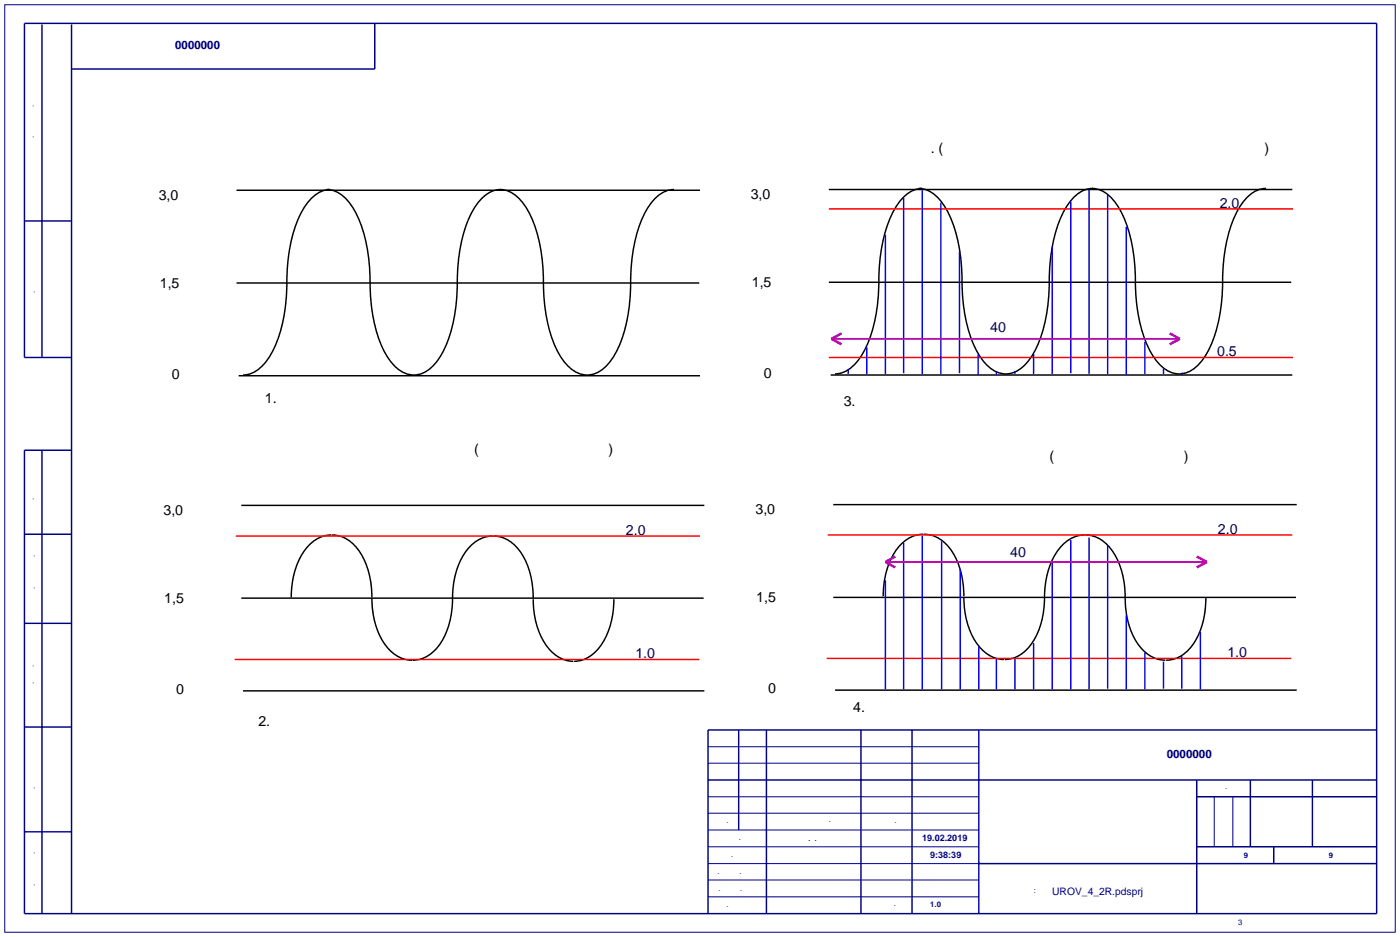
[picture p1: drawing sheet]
<svg xmlns="http://www.w3.org/2000/svg" width="384mm" height="257mm" viewBox="0 0 384 257" stroke-linecap="round" stroke-linejoin="round" font-family="sans-serif">
<path d="M1.3 1.3h381v254h-381zM194 218.2h74.2M194 209h74.2M194 204.5h74.2M332.7 218.2v13.7M337.8 218.2v13.7M194 222.7h74.2M194 231.9h74.2M194 236.5h74.2M194 227.3h74.2M194 241h74.2M194 245.6h74.2" fill="none" stroke="#000080" stroke-width=".27"/>
<g fill="none" stroke="#000080" stroke-width=".4">
<path d="M11.5 6.7v91.2M19.6 6.7v243.5M102.7 6.4v12.5h-83.1M6.7 60.5h12.9M19.6 97.9h-12.9v-91.5h370.5v243.8h-370.5v-126.9h12.9M11.5 123.3v126.9M6.7 146.3h12.9M6.7 170.7h12.9M6.7 199.1h12.9M202.4 199.9v27.4M210 199.9v50.3M235.9 199.9v50.3"/>
<path d="M249.9 199.9v50.3M268.2 199.9v50.3M377.2 199.9h-183.2v50.3M194 213.6h183.2M327.9 213.6v36.6M327.9 218.2h49.3M342.6 213.6v18.3M359.6 213.6v18.3M6.7 227.8h12.9M268.2 236.5h109M327.9 231.9h49.3M349 231.9v4.6"/>
</g>
<g fill="none" stroke="#000" stroke-width=".4">
<path d="M64.8 52.1h127M89.5 51.9a8.5 8.5 0 0 1 6.9 4.6 38.4 38.4 0 0 1 5 20.8 39.6 39.6 0 0 0 5 20.8 8.2 8.2 0 0 0 8.1 4.5 11.5 11.5 0 0 0 7.4-7.2 47.2 47.2 0 0 0 3.4-20.5 37.2 37.2 0 0 1 5-18.4 8.9 8.9 0 0 1 6.9-4.6M90.5 51.9a8.5 8.5 0 0 0-6.9 4.6 38.4 38.4 0 0 0-5 20.8 39.5 39.5 0 0 1-5 20.8 9 9 0 0 1-7 4.6M137 51.9a8.5 8.5 0 0 1 6.9 4.6 38.4 38.4 0 0 1 5 20.8 39.6 39.6 0 0 0 5 20.8 8.2 8.2 0 0 0 8.1 4.5 11.5 11.5 0 0 0 7.4-7.2 47.2 47.2 0 0 0 3.4-20.5 37.2 37.2 0 0 1 5-18.4 8.9 8.9 0 0 1 6.9-4.6M227.1 51.9h127M251.7 51.6a8.5 8.5 0 0 1 6.9 4.6 38.5 38.5 0 0 1 5 20.8 39.5 39.5 0 0 0 5 20.8 8.2 8.2 0 0 0 8.1 4.5 11.5 11.5 0 0 0 7.4-7.2 47.2 47.2 0 0 0 3.4-20.4 37.3 37.3 0 0 1 5-18.5 8.9 8.9 0 0 1 6.9-4.6M252.7 51.6a8.5 8.5 0 0 0-6.9 4.6 38.5 38.5 0 0 0-5 20.8 39.5 39.5 0 0 1-5 20.8 9 9 0 0 1-7 4.6M299.2 51.6a8.5 8.5 0 0 1 6.9 4.6 38.5 38.5 0 0 1 5 20.8 39.5 39.5 0 0 0 5 20.8 8.2 8.2 0 0 0 8.1 4.5 11.5 11.5 0 0 0 7.4-7.2 47.2 47.2 0 0 0 3.4-20.4 37.3 37.3 0 0 1 5-18.5 8.9 8.9 0 0 1 6.9-4.6M64.8 77.5h126.8M227.1 77.3h126.7M65.4 102.9h126.4M227.6 102.7h126.5"/>
<path d="M66.1 138.4h126.9M228.3 138.2h127M90.8 146.5a9.8 9.8 0 0 0-8.2 5.6 22.9 22.9 0 0 0-2.8 11.5M91 146.5a9.7 9.7 0 0 1 8.2 5.6 23.2 23.2 0 0 1 2.7 11.5M135 146.8a9.8 9.8 0 0 0-8.2 5.5 25.3 25.3 0 0 0-2.9 13.4 17.9 17.9 0 0 1-6.2 13.6 8 8 0 0 1-4.6 1.5M135.2 146.8a9.7 9.7 0 0 1 8.2 5.5 22.9 22.9 0 0 1 2.7 11.5M253 146.3a9.8 9.8 0 0 0-8.2 5.5 22.7 22.7 0 0 0-2.8 11.5M253.2 146.3a9.7 9.7 0 0 1 8.2 5.5 22.9 22.9 0 0 1 2.7 11.5M297.2 146.5a9.8 9.8 0 0 0-8.2 5.6 25.5 25.5 0 0 0-2.9 13.4 18 18 0 0 1-6.2 13.6 7.9 7.9 0 0 1-4.6 1.5M297.4 146.5a9.7 9.7 0 0 1 8.2 5.6 23.2 23.2 0 0 1 2.7 11.5M66.1 163.8h126.7M101.9 163.8a19.8 19.8 0 0 0 5.4 14.7 8.5 8.5 0 0 0 5.6 2.3"/>
<path d="M146.1 164.1a19.9 19.9 0 0 0 5.4 14.7 8.4 8.4 0 0 0 5.6 2.3M168.2 164.1a20 20 0 0 1-5.4 14.7 8.3 8.3 0 0 1-5.5 2.3M228.3 163.6h126.8M264.1 163.6a19.9 19.9 0 0 0 5.4 14.7 8.4 8.4 0 0 0 5.6 2.3M308.3 163.8a19.8 19.8 0 0 0 5.4 14.7 8.5 8.5 0 0 0 5.6 2.3M330.4 163.8a19.9 19.9 0 0 1-5.3 14.7 8.4 8.4 0 0 1-5.6 2.3M66.6 189.2h126.4M228.8 189h126.5"/>
</g>
<path d="M227.1 57.2h127.2M227.1 97.9h127.2M64.6 146.8h127.2M226.8 146.5h127.3M64.3 180.6h127.3M226.5 180.3h127.3" fill="none" stroke="#f00" stroke-width=".4"/>
<g fill="none" stroke="#00f" stroke-width=".4">
<path d="M247.6 54.2v48M252.7 52.1v50.3M257.8 55.5v46.9M293.4 55.2v47M298.4 51.9v50.5M303.5 53.4v49M242.6 64.3v38.1M262.9 68.9v33.3M288.3 67.6v34.8M308.6 62.1v40.6M237.5 95.1v7.3M268 97.1v5.6"/>
<path d="M283.2 96.9v5.5M313.7 93.6v8.8M232.4 101.2v1.2M273 101.9v.8M278.1 101.7v.7M318.8 100.9v1.5M242.6 158.9v29.9M247.6 148.7v40.1M252.7 146.7v42.1M258 148.2v40.6M263.1 155.8v33M288.3 153.8v35"/>
<path d="M293.4 147.9v40.9M298.4 147.2v41.6M303.5 149.5v39.1M268.2 177.1v11.7M283.2 176.1v12.7M308.6 168.5v20.3M313.7 178.7v10.1M323.8 179.7v8.9M328.9 173.1v15.7M273 180.4v8.4M278.1 180.4v8.4M318.8 181.2v7.4"/>
</g>
<path d="M227.8 92.8h95.3M242.6 153.9h88.1" fill="none" stroke="#c000c0" stroke-width=".5"/>
<path d="M230.6 91.3l-2.8 1.5 2.8 1.5M320.5 91.3l2.8 1.5-2.8 1.5M245.3 152.4l-2.7 1.5 2.7 1.5M327.9 152.4l2.8 1.5-2.8 1.5" fill="none" stroke="#c000c0" stroke-width=".7" stroke-linecap="butt"/>
<g font-size="3.9">
<text x="216.9" y="42">Аварийные значения. (Превышен максимальный и минимальный порог)</text>
<text x="43.5" y="54.7">3,0 Вольта</text>
<text x="205.7" y="54.4">3,0 Вольта</text>
<text x="127.3" y="77">Аппаратное смещение средней точки</text>
<text x="289.5" y="76.8">Аппаратное смещение средней точки</text>
<text x="43.8" y="78.8">1,5 Вольта</text>
<text x="206" y="78.6">1,5 Вольта</text>
<text x="47.1" y="103.7">0 Вольт</text>
<text x="209.3" y="103.4">0 Вольт</text>
<text x="65.9" y="110.3">Рис1.</text>
<text x="224.5" y="111.1">Рис3.</text>
<text x="76" y="124.3">Осциллограмма тока на АЦП (нормальный режим)</text>
<text x="233.7" y="126.1">Осциллограмма тока на АЦП (нормальный режим)</text>
<text x="44.8" y="140.9">3,0 Вольта</text>
<text x="207" y="140.7">3,0 Вольта</text>
<text x="45" y="165.1">1,5 Вольта</text>
<text x="121.5" y="163.3">Аппаратное смещение средней точки</text>
<text x="207.2" y="164.8">1,5 Вольта</text>
<text x="283.7" y="163">Аппаратное смещение средней точки</text>
<text x="48.3" y="190">0 Вольт</text>
<text x="210.5" y="189.7">0 Вольт</text>
<text x="227.1" y="195">Рис4.</text>
<text x="64.1" y="198.9">Рис2.</text>
</g>
<g font-size="3.9" fill="#000040">
<text x="334.2" y="57">2.0 Вольта</text>
<text x="271.3" y="91">40мс</text>
<text x="333.5" y="97.4">0.5 Вольта</text>
<text x="171.5" y="146.5">2.0 Вольта</text>
<text x="333.7" y="146.3">2.0 Вольта</text>
<text x="276.8" y="152.4">40мс</text>
<text x="336.3" y="179.8">1.0 Вольт</text>
<text x="174.1" y="180.1">1.0 Вольт</text>
</g>
<g font-size="3.2" fill="#000080">
<text x="70.4" y="11.2" transform="rotate(-180 70.4 11.2)">ЯКШГ 0000000</text>
<text x="309.6" y="207.7">ЯКШГ 0000000</text>
</g>
<text font-size="2.8" fill="#000080" x="288.3" y="245.1">UROV_4_2R.pdsprj</text>
<g font-size="2.5" fill="#000080">
<text x="252.7" y="230.3">19.02.2019</text>
<text x="254.9" y="235">9:38:39</text>
</g>
<g font-size="2.1" fill="#000080">
<text x="9.3" y="42.7" transform="rotate(-90 9.3 42.7)">Перв. примен.</text>
<text x="9.5" y="86.3" transform="rotate(-90 9.5 86.3)">Справ. №</text>
<text x="9.3" y="141.9" transform="rotate(-90 9.3 141.9)">Подп. и дата</text>
<text x="9.5" y="165.2" transform="rotate(-90 9.5 165.2)">Инв. № дубл.</text>
<text x="9.3" y="192.2" transform="rotate(-90 9.3 192.2)">Взам. инв. №</text>
<text x="9.5" y="221.1" transform="rotate(-90 9.5 221.1)">Подп. и дата</text>
<text x="332.2" y="216.1">Лит.</text>
<text x="195.1" y="225.5">Изм.</text>
<text x="218.4" y="225.2">№ докум.</text>
<text x="240" y="225.5">Подп.</text>
<text x="195.3" y="230.1">Разраб.</text>
<text x="195.3" y="234.6">Пров.</text>
<text x="195.3" y="239.2">Т.контр.</text>
<text x="340.8" y="234.9">9</text>
<text x="364.1" y="234.9">9</text>
<text x="195.3" y="244">Н.контр.</text>
<text x="269.7" y="244.6">Файл проекта:</text>
<text x="9.5" y="246.5" transform="rotate(-90 9.5 246.5)">Инв. № подл.</text>
<text x="195.6" y="248.4">Утв.</text>
<text x="239" y="248.1">Ревиз.</text>
<text x="254.9" y="248.4">1.0</text>
<text x="329.7" y="253.2">Формат А3</text>
</g>
<text font-size="1.8" fill="#000080" x="211.3" y="230.4">Мосейчук А.В.</text>
</svg>
